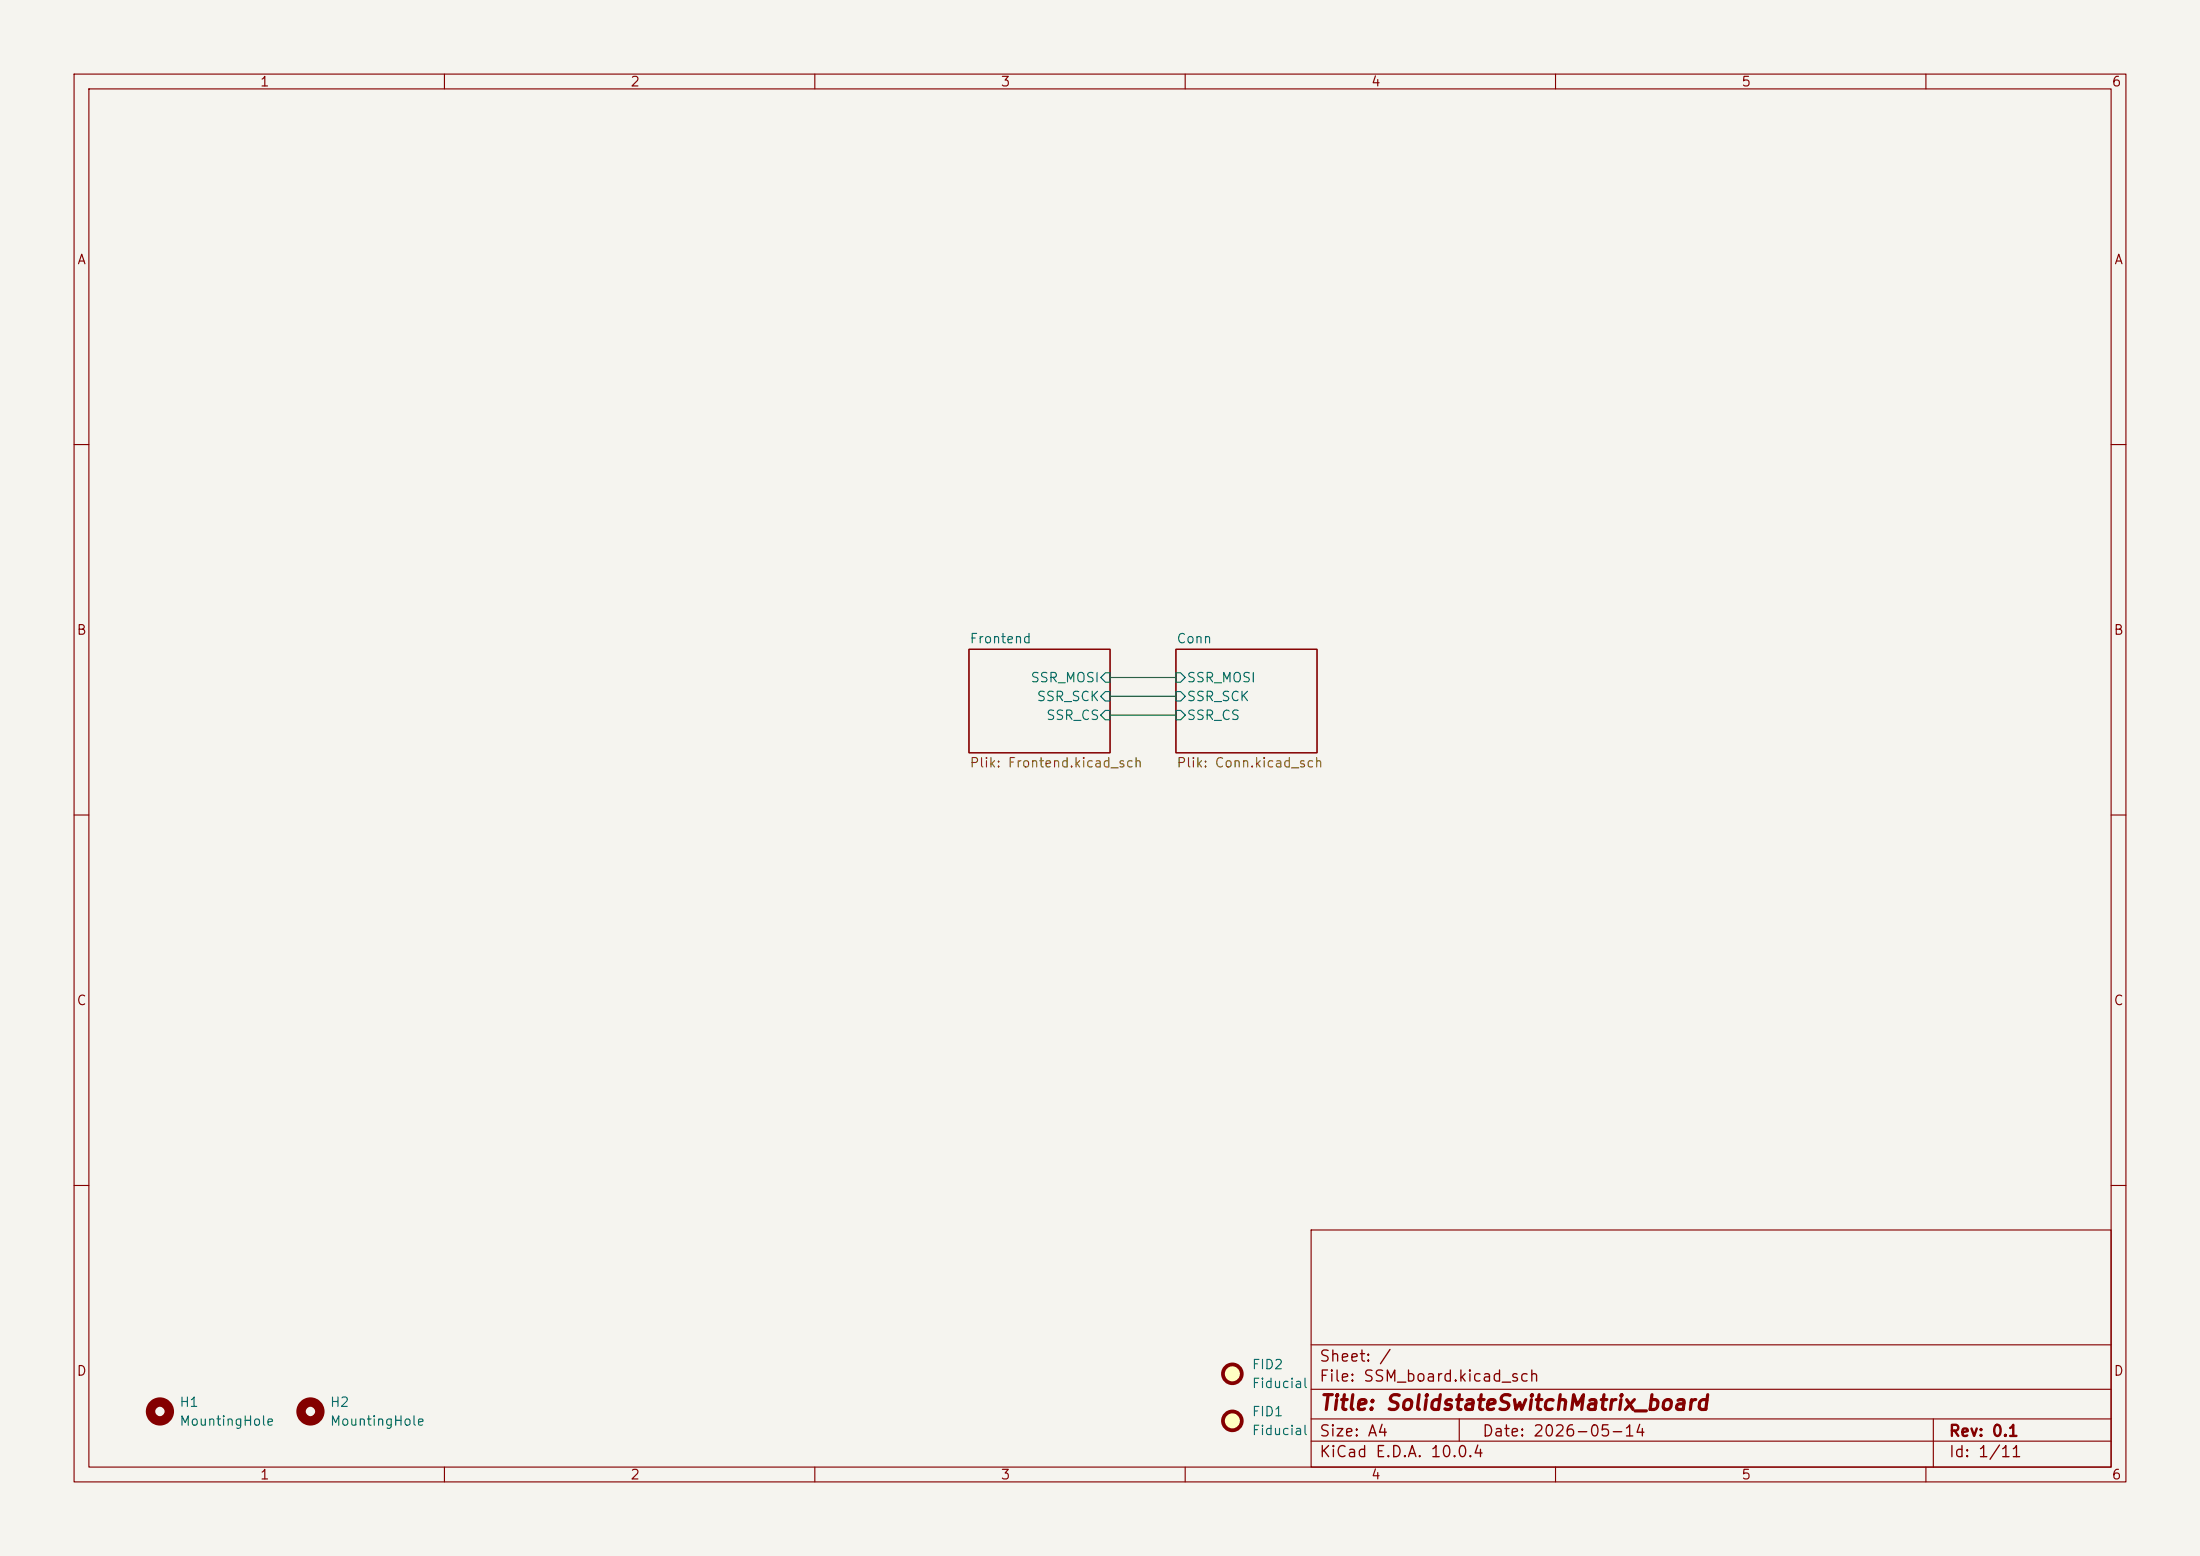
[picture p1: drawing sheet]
(kicad_sch
 (version 20260306)
 (generator "eeschema")
 (generator_version "10.0")
 (paper "A4")
 (title_block
  (title "SolidstateSwitchMatrix_board")
  (date "2026-05-14")
  (rev "0.1"))
 (lib_symbols
  (symbol "Mechanical:Fiducial" (exclude_from_sim no) (in_bom no) (on_board yes)
   (in_pos_files yes)
   (duplicate_pin_numbers_are_jumpers no)
   (property "Reference" "FID" (at 0 5.08 0) (show_name no) (do_not_autoplace no) (effects (font (size 1.27 1.27))))
   (property "Value" "Fiducial" (at 0 3.175 0) (show_name no) (do_not_autoplace no) (effects (font (size 1.27 1.27))))
   (property "Footprint" "" (at 0 0 0) (show_name no) (do_not_autoplace no) (hide yes) (effects (font (size 1.27 1.27))))
   (property "Datasheet" "" (at 0 0 0) (show_name no) (do_not_autoplace no) (hide yes) (effects (font (size 1.27 1.27))))
   (property "Description" "Fiducial Marker" (at 0 0 0) (show_name no) (do_not_autoplace no) (hide yes) (effects (font (size 1.27 1.27))))
   (symbol "Fiducial_0_1"
    (circle (center 0 0) (radius 1.27) (stroke (width 0.508) (type default)) (fill (type background))))
   (embedded_fonts no))
  (symbol "Mechanical:MountingHole"
   (pin_names
    (offset 1.016)) (exclude_from_sim no) (in_bom no) (on_board yes)
   (in_pos_files yes)
   (duplicate_pin_numbers_are_jumpers no)
   (property "Reference" "H" (at 0 5.08 0) (show_name no) (do_not_autoplace no) (effects (font (size 1.27 1.27))))
   (property "Value" "MountingHole" (at 0 3.175 0) (show_name no) (do_not_autoplace no) (effects (font (size 1.27 1.27))))
   (property "Footprint" "" (at 0 0 0) (show_name no) (do_not_autoplace no) (hide yes) (effects (font (size 1.27 1.27))))
   (property "Datasheet" "" (at 0 0 0) (show_name no) (do_not_autoplace no) (hide yes) (effects (font (size 1.27 1.27))))
   (property "Description" "Mounting Hole without connection" (at 0 0 0) (show_name no) (do_not_autoplace no) (hide yes) (effects (font (size 1.27 1.27))))
   (symbol "MountingHole_0_1"
    (circle (center 0 0) (radius 1.27) (stroke (width 1.27) (type default)) (fill (type none))))
   (embedded_fonts no)))
 (wire
  (pts (xy 149.86 96.52) (xy 158.75 96.52))
  (stroke (width 0) (type default)))
 (wire
  (pts (xy 149.86 91.44) (xy 158.75 91.44))
  (stroke (width 0) (type default)))
 (wire
  (pts (xy 149.86 93.98) (xy 158.75 93.98))
  (stroke (width 0) (type default)))
 (symbol
  (lib_id "Mechanical:Fiducial")
  (at 166.37 185.42 0)
  (unit 1)
  (body_style 1)
  (exclude_from_sim no)
  (in_bom no)
  (on_board yes)
  (in_pos_files yes)
  (dnp no)
  (fields_autoplaced yes)
  (property "Reference" "FID2" (at 168.91 184.1499 0) (show_name no) (do_not_autoplace no) (effects (font (size 1.27 1.27)) (justify left)))
  (property "Value" "Fiducial" (at 168.91 186.6899 0) (show_name no) (do_not_autoplace no) (effects (font (size 1.27 1.27)) (justify left)))
  (property "Footprint" "Fiducial:Fiducial_0.5mm_Mask1mm" (at 166.37 185.42 0) (hide yes) (show_name no) (do_not_autoplace no) (effects (font (size 1.27 1.27))))
  (property "Datasheet" "" (at 166.37 185.42 0) (hide yes) (show_name no) (do_not_autoplace no) (effects (font (size 1.27 1.27))))
  (property "Description" "Fiducial Marker" (at 166.37 185.42 0) (hide yes) (show_name no) (do_not_autoplace no) (effects (font (size 1.27 1.27)))))
 (symbol
  (lib_id "Mechanical:Fiducial")
  (at 166.37 191.77 0)
  (unit 1)
  (body_style 1)
  (exclude_from_sim no)
  (in_bom no)
  (on_board yes)
  (in_pos_files yes)
  (dnp no)
  (fields_autoplaced yes)
  (property "Reference" "FID1" (at 168.91 190.4999 0) (show_name no) (do_not_autoplace no) (effects (font (size 1.27 1.27)) (justify left)))
  (property "Value" "Fiducial" (at 168.91 193.0399 0) (show_name no) (do_not_autoplace no) (effects (font (size 1.27 1.27)) (justify left)))
  (property "Footprint" "Fiducial:Fiducial_0.5mm_Mask1mm" (at 166.37 191.77 0) (hide yes) (show_name no) (do_not_autoplace no) (effects (font (size 1.27 1.27))))
  (property "Datasheet" "" (at 166.37 191.77 0) (hide yes) (show_name no) (do_not_autoplace no) (effects (font (size 1.27 1.27))))
  (property "Description" "Fiducial Marker" (at 166.37 191.77 0) (hide yes) (show_name no) (do_not_autoplace no) (effects (font (size 1.27 1.27)))))
 (symbol
  (lib_id "Mechanical:MountingHole")
  (at 21.59 190.5 0)
  (unit 1)
  (body_style 1)
  (exclude_from_sim no)
  (in_bom no)
  (on_board yes)
  (in_pos_files yes)
  (dnp no)
  (fields_autoplaced yes)
  (property "Reference" "H1" (at 24.13 189.2299 0) (show_name no) (do_not_autoplace no) (effects (font (size 1.27 1.27)) (justify left)))
  (property "Value" "MountingHole" (at 24.13 191.7699 0) (show_name no) (do_not_autoplace no) (effects (font (size 1.27 1.27)) (justify left)))
  (property "Footprint" "MountingHole:MountingHole_2.7mm_M2.5" (at 21.59 190.5 0) (hide yes) (show_name no) (do_not_autoplace no) (effects (font (size 1.27 1.27))))
  (property "Datasheet" "" (at 21.59 190.5 0) (hide yes) (show_name no) (do_not_autoplace no) (effects (font (size 1.27 1.27))))
  (property "Description" "Mounting Hole without connection" (at 21.59 190.5 0) (hide yes) (show_name no) (do_not_autoplace no) (effects (font (size 1.27 1.27))))
  (property "Sim.Device" "" (at 21.59 190.5 0) (hide yes) (show_name no) (do_not_autoplace no) (effects (font (size 1.27 1.27))))
  (property "Sim.Pins" "" (at 21.59 190.5 0) (hide yes) (show_name no) (do_not_autoplace no) (effects (font (size 1.27 1.27))))
  (property "Height" "" (at 21.59 190.5 0) (hide yes) (show_name no) (do_not_autoplace no) (effects (font (size 1.27 1.27))))
  (property "Manufacturer_Name" "" (at 21.59 190.5 0) (hide yes) (show_name no) (do_not_autoplace no) (effects (font (size 1.27 1.27))))
  (property "Manufacturer_Part_Number" "" (at 21.59 190.5 0) (hide yes) (show_name no) (do_not_autoplace no) (effects (font (size 1.27 1.27))))
  (property "TME Electronic Components Part Number" "" (at 21.59 190.5 0) (hide yes) (show_name no) (do_not_autoplace no) (effects (font (size 1.27 1.27))))
  (property "TME Electronic Components Price/Stock" "" (at 21.59 190.5 0) (hide yes) (show_name no) (do_not_autoplace no) (effects (font (size 1.27 1.27)))))
 (symbol
  (lib_id "Mechanical:MountingHole")
  (at 41.91 190.5 0)
  (unit 1)
  (body_style 1)
  (exclude_from_sim no)
  (in_bom no)
  (on_board yes)
  (in_pos_files yes)
  (dnp no)
  (fields_autoplaced yes)
  (property "Reference" "H2" (at 44.45 189.2299 0) (show_name no) (do_not_autoplace no) (effects (font (size 1.27 1.27)) (justify left)))
  (property "Value" "MountingHole" (at 44.45 191.7699 0) (show_name no) (do_not_autoplace no) (effects (font (size 1.27 1.27)) (justify left)))
  (property "Footprint" "MountingHole:MountingHole_2.7mm_M2.5" (at 41.91 190.5 0) (hide yes) (show_name no) (do_not_autoplace no) (effects (font (size 1.27 1.27))))
  (property "Datasheet" "" (at 41.91 190.5 0) (hide yes) (show_name no) (do_not_autoplace no) (effects (font (size 1.27 1.27))))
  (property "Description" "Mounting Hole without connection" (at 41.91 190.5 0) (hide yes) (show_name no) (do_not_autoplace no) (effects (font (size 1.27 1.27))))
  (property "Sim.Device" "" (at 41.91 190.5 0) (hide yes) (show_name no) (do_not_autoplace no) (effects (font (size 1.27 1.27))))
  (property "Sim.Pins" "" (at 41.91 190.5 0) (hide yes) (show_name no) (do_not_autoplace no) (effects (font (size 1.27 1.27))))
  (property "Height" "" (at 41.91 190.5 0) (hide yes) (show_name no) (do_not_autoplace no) (effects (font (size 1.27 1.27))))
  (property "Manufacturer_Name" "" (at 41.91 190.5 0) (hide yes) (show_name no) (do_not_autoplace no) (effects (font (size 1.27 1.27))))
  (property "Manufacturer_Part_Number" "" (at 41.91 190.5 0) (hide yes) (show_name no) (do_not_autoplace no) (effects (font (size 1.27 1.27))))
  (property "TME Electronic Components Part Number" "" (at 41.91 190.5 0) (hide yes) (show_name no) (do_not_autoplace no) (effects (font (size 1.27 1.27))))
  (property "TME Electronic Components Price/Stock" "" (at 41.91 190.5 0) (hide yes) (show_name no) (do_not_autoplace no) (effects (font (size 1.27 1.27)))))
 (sheet
  (at 130.81 87.63)
  (size 19.05 13.97)
  (exclude_from_sim no)
  (in_bom yes)
  (on_board yes)
  (dnp no)
  (fields_autoplaced yes)
  (stroke (width 0.1524) (type solid))
  (fill (color 0 0 0 0))
  (property "Sheetname" "Frontend" (at 130.81 86.9184 0) (show_name no) (do_not_autoplace no) (effects (font (size 1.27 1.27)) (justify left bottom)))
  (property "Sheetfile" "Frontend.kicad_sch" (at 130.81 102.1846 0) (show_name no) (do_not_autoplace no) (effects (font (size 1.27 1.27)) (justify left top)))
  (pin "SSR_CS" input (at 149.86 96.52 0) (effects (font (size 1.27 1.27)) (justify right)))
  (pin "SSR_MOSI" input (at 149.86 91.44 0) (effects (font (size 1.27 1.27)) (justify right)))
  (pin "SSR_SCK" input (at 149.86 93.98 0) (effects (font (size 1.27 1.27)) (justify right))))
 (sheet
  (at 158.75 87.63)
  (size 19.05 13.97)
  (exclude_from_sim no)
  (in_bom yes)
  (on_board yes)
  (dnp no)
  (fields_autoplaced yes)
  (stroke (width 0.1524) (type solid))
  (fill (color 0 0 0 0))
  (property "Sheetname" "Conn" (at 158.75 86.9184 0) (show_name no) (do_not_autoplace no) (effects (font (size 1.27 1.27)) (justify left bottom)))
  (property "Sheetfile" "Conn.kicad_sch" (at 158.75 102.1846 0) (show_name no) (do_not_autoplace no) (effects (font (size 1.27 1.27)) (justify left top)))
  (pin "SSR_CS" input (at 158.75 96.52 180) (effects (font (size 1.27 1.27)) (justify left)))
  (pin "SSR_MOSI" input (at 158.75 91.44 180) (effects (font (size 1.27 1.27)) (justify left)))
  (pin "SSR_SCK" input (at 158.75 93.98 180) (effects (font (size 1.27 1.27)) (justify left))))
 (sheet_instances
  (path ""
   (page "1")))
 (embedded_fonts no))
